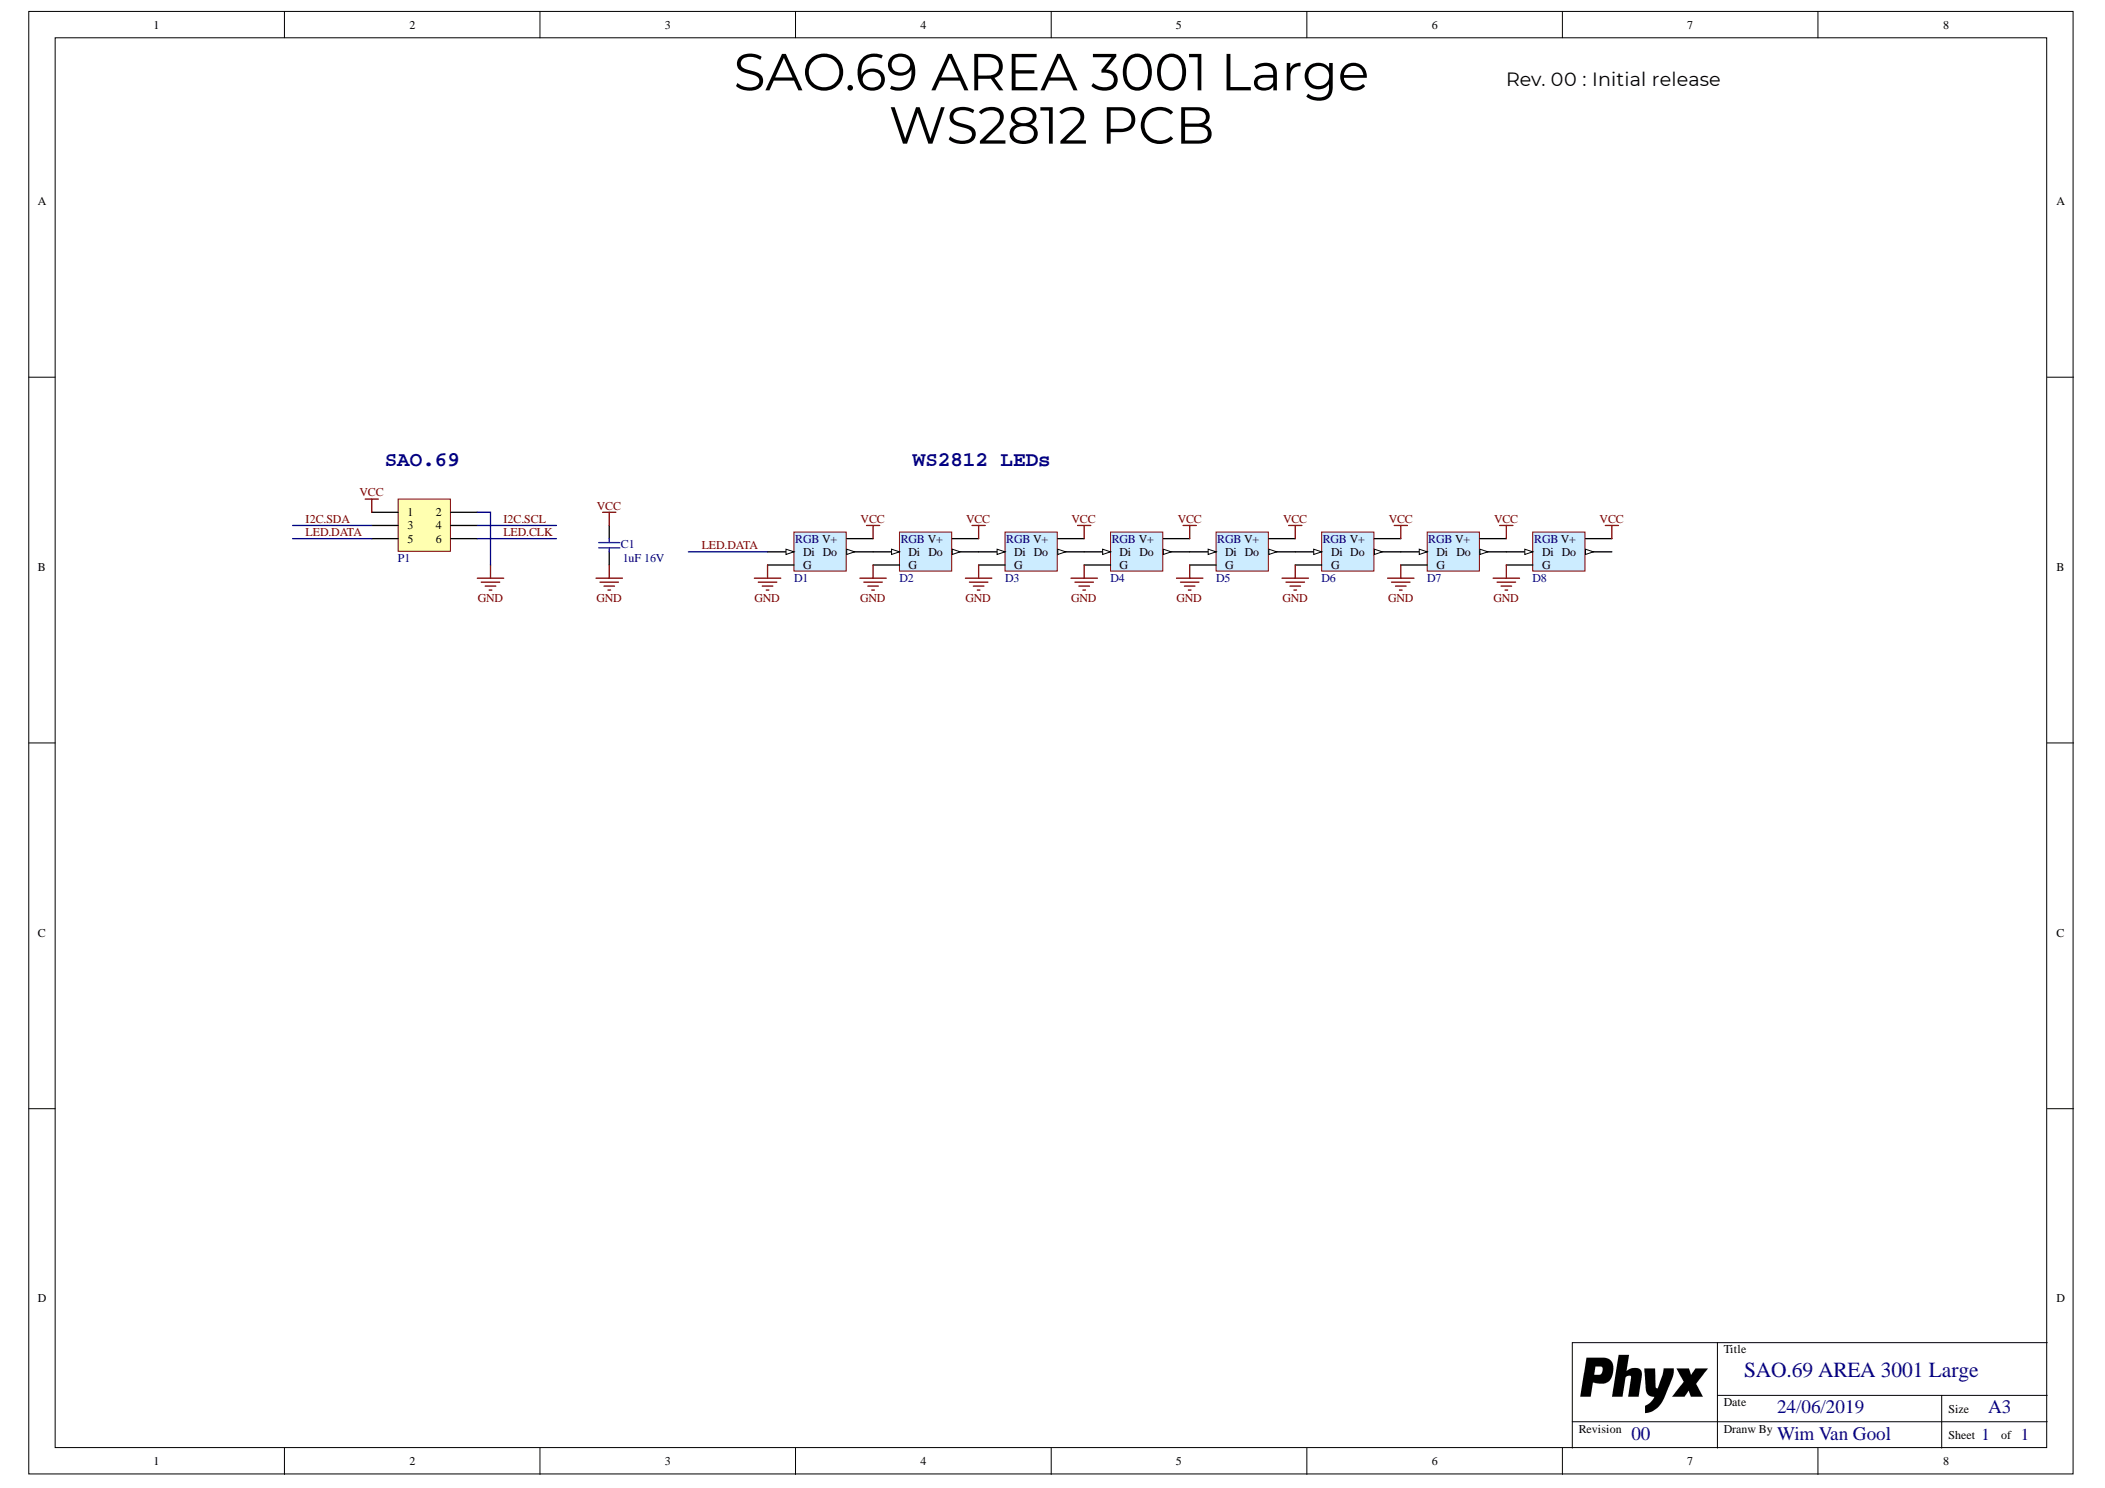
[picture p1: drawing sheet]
# Altium project SAO_Area3001_L_WS2812_00.PrjPcb
PCB_ENGINEER: WimVG; PCB_REV: 00; PCB_TITLE: SAO AREA 3001 L WS2812
1 sheet, 10 parts. Net scope: global (net labels, ports and power ports of the same name join across sheets).
Board file: SAO_Area3001_L_WS2812_00.PcbDoc

## Sheet SAO_Area3001_L_WS2812_00.SchDoc: SAO.69 AREA 3001 Large
size A3; Date: 24/06/2019; DrawnBy: Wim Van Gool; DocumentNumber: 1; Revision: 00; SheetNumber: 1; SheetTotal: 1

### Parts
C1  value 1uF 16V  [C0603_N]  (hidden comment: CAP_CERAMIC)
D1  WS2812 based digital RGB LED 5050 White package  [LED_5050_WS2812B_WHITE]  (value not drawn)
D2  WS2812 based digital RGB LED 5050 White package  [LED_5050_WS2812B_WHITE]  (value not drawn)
D3  WS2812 based digital RGB LED 5050 White package  [LED_5050_WS2812B_WHITE]  (value not drawn)
D4  WS2812 based digital RGB LED 5050 White package  [LED_5050_WS2812B_WHITE]  (value not drawn)
D5  WS2812 based digital RGB LED 5050 White package  [LED_5050_WS2812B_WHITE]  (value not drawn)
D6  WS2812 based digital RGB LED 5050 White package  [LED_5050_WS2812B_WHITE]  (value not drawn)
D7  WS2812 based digital RGB LED 5050 White package  [LED_5050_WS2812B_WHITE]  (value not drawn)
D8  WS2812 based digital RGB LED 5050 White package  [LED_5050_WS2812B_WHITE]  (value not drawn)
P1  Boxed Header 3X2  [B_HDR2X3]  (value not drawn)

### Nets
GND: C1.2 D1.3(G) D2.3(G) D3.3(G) D4.3(G) D5.3(G) D6.3(G) D7.3(G) D8.3(G) P1.2
VCC: C1.1 D1.1(V+) D2.1(V+) D3.1(V+) D4.1(V+) D5.1(V+) D6.1(V+) D7.1(V+) D8.1(V+) P1.1
I2C.SCL: P1.4
I2C.SDA: P1.3
LED.CLK: P1.6
LED.DATA: D1.4(Di) P1.5
NetD1_2: D1.2(Do) D2.4(Di)
NetD2_2: D2.2(Do) D3.4(Di)
NetD3_2: D3.2(Do) D4.4(Di)
NetD4_2: D4.2(Do) D5.4(Di)
NetD5_2: D5.2(Do) D6.4(Di)
NetD6_2: D6.2(Do) D7.4(Di)
NetD7_2: D7.2(Do) D8.4(Di)

Not connected (* = marked no-connect by the designer): D8 2(Do)

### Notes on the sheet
- Rev. 00 : Initial release
- WS2812 PCB
- (near P1) SAO.69
- WS2812 LEDs

## Assembly variants
Default: all parts fitted
